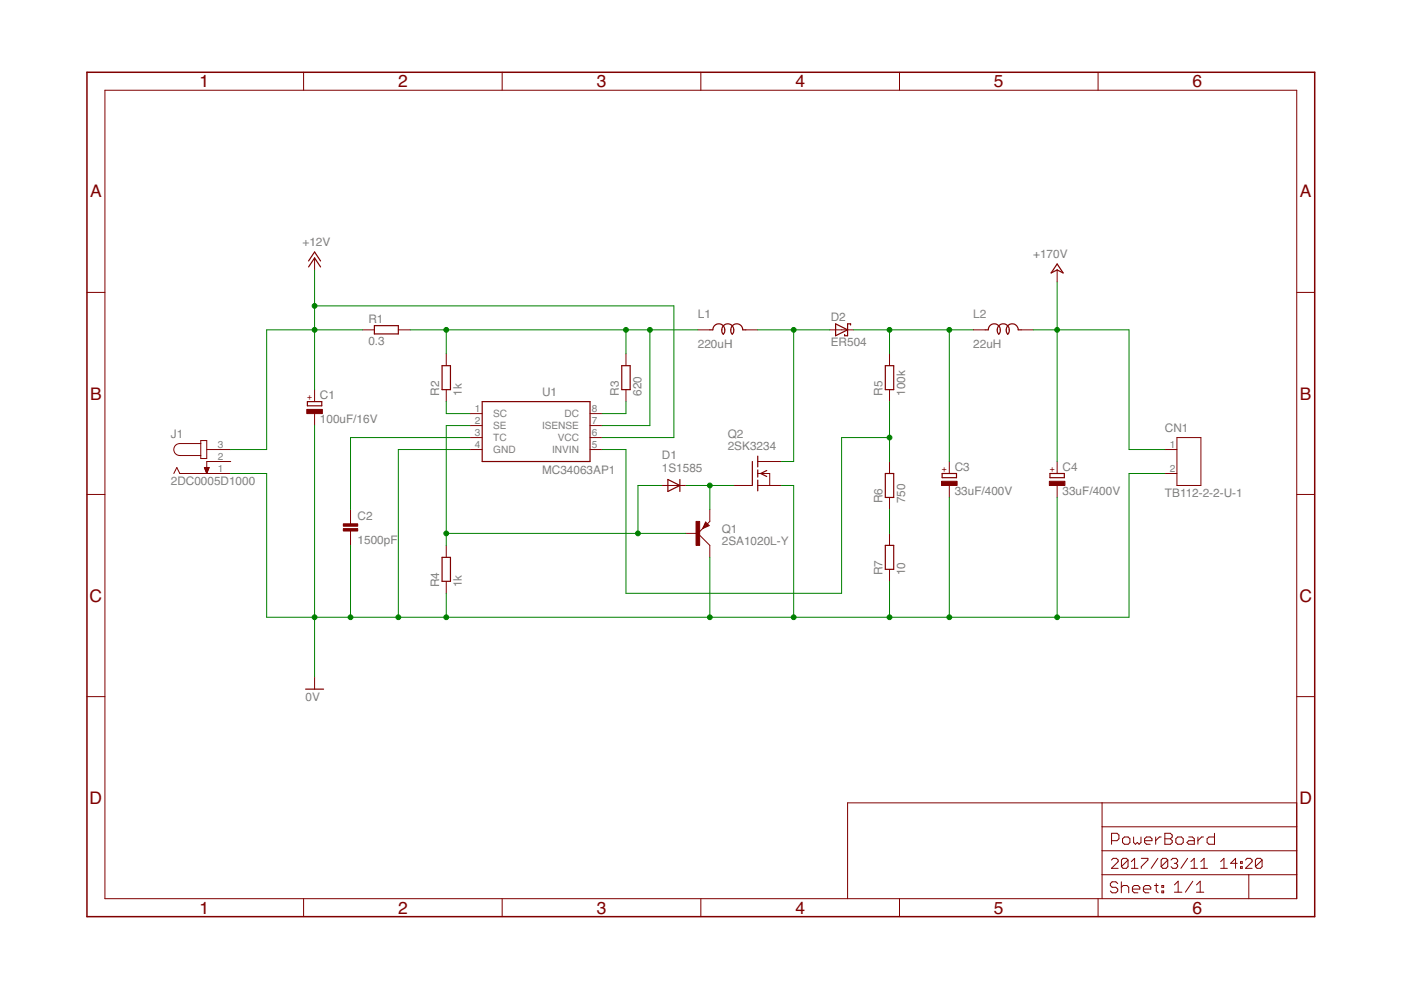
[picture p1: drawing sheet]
<?xml version="1.0" encoding="utf-8"?>
<!DOCTYPE eagle SYSTEM "eagle.dtd">
<eagle version="7.5.0">
<drawing>
<settings>
<setting alwaysvectorfont="no"/>
<setting verticaltext="up"/>
</settings>
<grid distance="0.1" unitdist="inch" unit="inch" style="lines" multiple="1" display="no" altdistance="0.01" altunitdist="inch" altunit="inch"/>
<schematic xreflabel="%F%N/%S.%C%R" xrefpart="/%S.%C%R">
<libraries>
<library name="Generic">
<symbols>
<symbol name="A4L-LOC">
<wire x1="256.54" y1="3.81" x2="256.54" y2="8.89" width="0.1016" layer="94"/>
<wire x1="256.54" y1="8.89" x2="256.54" y2="13.97" width="0.1016" layer="94"/>
<wire x1="256.54" y1="13.97" x2="256.54" y2="19.05" width="0.1016" layer="94"/>
<wire x1="256.54" y1="19.05" x2="256.54" y2="24.13" width="0.1016" layer="94"/>
<wire x1="161.29" y1="3.81" x2="161.29" y2="24.13" width="0.1016" layer="94"/>
<wire x1="161.29" y1="24.13" x2="215.265" y2="24.13" width="0.1016" layer="94"/>
<wire x1="215.265" y1="24.13" x2="256.54" y2="24.13" width="0.1016" layer="94"/>
<wire x1="246.38" y1="3.81" x2="246.38" y2="8.89" width="0.1016" layer="94"/>
<wire x1="246.38" y1="8.89" x2="256.54" y2="8.89" width="0.1016" layer="94"/>
<wire x1="246.38" y1="8.89" x2="215.265" y2="8.89" width="0.1016" layer="94"/>
<wire x1="215.265" y1="8.89" x2="215.265" y2="3.81" width="0.1016" layer="94"/>
<wire x1="215.265" y1="8.89" x2="215.265" y2="13.97" width="0.1016" layer="94"/>
<wire x1="215.265" y1="13.97" x2="256.54" y2="13.97" width="0.1016" layer="94"/>
<wire x1="215.265" y1="13.97" x2="215.265" y2="19.05" width="0.1016" layer="94"/>
<wire x1="215.265" y1="19.05" x2="256.54" y2="19.05" width="0.1016" layer="94"/>
<wire x1="215.265" y1="19.05" x2="215.265" y2="24.13" width="0.1016" layer="94"/>
<text x="217.17" y="15.24" size="2.54" layer="94" font="vector">&gt;DRAWING_NAME</text>
<text x="217.17" y="10.16" size="2.286" layer="94" font="vector">&gt;LAST_DATE_TIME</text>
<text x="230.505" y="5.08" size="2.54" layer="94" font="vector">&gt;SHEET</text>
<text x="216.916" y="4.953" size="2.54" layer="94" font="vector">Sheet:</text>
<frame x1="0" y1="0" x2="260.35" y2="179.07" columns="6" rows="4" layer="94"/>
</symbol>
</symbols>
<devicesets>
<deviceset name="A4L-LOC" prefix="FRAME">
<gates>
<gate name="G$1" symbol="A4L-LOC" x="0" y="0"/>
</gates>
<devices>
<device name="">
<technologies>
<technology name=""/>
</technologies>
</device>
</devices>
</deviceset>
</devicesets>
</library>
<library name="Supply">
<symbols>
<symbol name="+12V">
<wire x1="1.27" y1="-1.905" x2="0" y2="0" width="0.254" layer="94"/>
<wire x1="0" y1="0" x2="-1.27" y2="-1.905" width="0.254" layer="94"/>
<wire x1="1.27" y1="-0.635" x2="0" y2="1.27" width="0.254" layer="94"/>
<wire x1="0" y1="1.27" x2="-1.27" y2="-0.635" width="0.254" layer="94"/>
<text x="-2.54" y="2.54" size="1.778" layer="96">&gt;VALUE</text>
<pin name="+12V" x="0" y="-2.54" visible="off" length="short" direction="sup" rot="R90"/>
</symbol>
<symbol name="0V">
<wire x1="-1.905" y1="0" x2="1.905" y2="0" width="0.254" layer="94"/>
<text x="-1.905" y="-2.54" size="1.778" layer="96">&gt;VALUE</text>
<pin name="0V" x="0" y="2.54" visible="off" length="short" direction="sup" rot="R270"/>
</symbol>
<symbol name="+170V">
<wire x1="1.27" y1="-0.635" x2="0" y2="0" width="0.254" layer="94"/>
<wire x1="0" y1="0" x2="-1.27" y2="-0.635" width="0.254" layer="94"/>
<wire x1="1.27" y1="-0.635" x2="0" y2="1.27" width="0.254" layer="94"/>
<wire x1="0" y1="1.27" x2="-1.27" y2="-0.635" width="0.254" layer="94"/>
<text x="-2.54" y="-5.08" size="1.778" layer="96" rot="R90">&gt;VALUE</text>
<pin name="+24V" x="0" y="-2.54" visible="off" length="short" direction="sup" rot="R90"/>
</symbol>
</symbols>
<devicesets>
<deviceset name="+12V" prefix="P+">
<gates>
<gate name="1" symbol="+12V" x="0" y="0"/>
</gates>
<devices>
<device name="">
<technologies>
<technology name=""/>
</technologies>
</device>
</devices>
</deviceset>
<deviceset name="0V" prefix="GND">
<gates>
<gate name="1" symbol="0V" x="0" y="0"/>
</gates>
<devices>
<device name="">
<technologies>
<technology name=""/>
</technologies>
</device>
</devices>
</deviceset>
<deviceset name="+170V" prefix="P+">
<gates>
<gate name="1" symbol="+170V" x="0" y="0"/>
</gates>
<devices>
<device name="">
<technologies>
<technology name=""/>
</technologies>
</device>
</devices>
</deviceset>
</devicesets>
</library>
<library name="Connectors">
<symbols>
<symbol name="JACK-PLUG">
<wire x1="-10.795" y1="3.81" x2="-10.795" y2="6.35" width="0.1524" layer="94" curve="-180"/>
<wire x1="-10.795" y1="6.35" x2="-6.35" y2="6.35" width="0.1524" layer="94"/>
<wire x1="-6.35" y1="6.35" x2="-6.35" y2="3.81" width="0.1524" layer="94"/>
<wire x1="-6.35" y1="3.81" x2="-10.795" y2="3.81" width="0.1524" layer="94"/>
<wire x1="-6.35" y1="3.81" x2="-6.35" y2="3.175" width="0.1524" layer="94"/>
<wire x1="-6.35" y1="3.175" x2="-5.08" y2="3.175" width="0.1524" layer="94"/>
<wire x1="-5.08" y1="3.175" x2="-5.08" y2="6.985" width="0.1524" layer="94"/>
<wire x1="-5.08" y1="6.985" x2="-6.35" y2="6.985" width="0.1524" layer="94"/>
<wire x1="-6.35" y1="6.985" x2="-6.35" y2="6.35" width="0.1524" layer="94"/>
<wire x1="-5.08" y1="0" x2="-10.795" y2="0" width="0.1524" layer="94"/>
<wire x1="-10.795" y1="0" x2="-11.43" y2="1.27" width="0.1524" layer="94"/>
<wire x1="-11.43" y1="1.27" x2="-12.065" y2="0" width="0.1524" layer="94"/>
<wire x1="-5.08" y1="2.54" x2="-5.08" y2="0" width="0.1524" layer="94"/>
<text x="-12.7" y="7.62" size="1.778" layer="95">&gt;NAME</text>
<text x="-12.7" y="-2.54" size="1.778" layer="96">&gt;VALUE</text>
<pin name="3" x="0" y="5.08" visible="pad" length="middle" direction="pas" rot="R180"/>
<pin name="2" x="0" y="2.54" visible="pad" length="middle" direction="pas" rot="R180"/>
<pin name="1" x="0" y="0" visible="pad" length="middle" direction="pas" rot="R180"/>
<polygon width="0.1524" layer="94">
<vertex x="-5.08" y="0"/>
<vertex x="-5.588" y="1.27"/>
<vertex x="-4.572" y="1.27"/>
</polygon>
</symbol>
<symbol name="SCREW-TERMINAL-2P">
<wire x1="2.54" y1="5.08" x2="-2.54" y2="5.08" width="0.1524" layer="94"/>
<wire x1="-2.54" y1="5.08" x2="-2.54" y2="-5.08" width="0.1524" layer="94"/>
<wire x1="-2.54" y1="-5.08" x2="2.54" y2="-5.08" width="0.1524" layer="94"/>
<wire x1="2.54" y1="-5.08" x2="2.54" y2="5.08" width="0.1524" layer="94"/>
<text x="-5.08" y="6.35" size="1.778" layer="95" ratio="10">&gt;NAME</text>
<text x="-5.08" y="-7.62" size="1.778" layer="96" ratio="10">&gt;VALUE</text>
<pin name="1" x="-5.08" y="2.54" visible="pad" length="short" direction="pas" swaplevel="1"/>
<pin name="2" x="-5.08" y="-2.54" visible="pad" length="short" direction="pas" swaplevel="1"/>
</symbol>
</symbols>
<devicesets>
<deviceset name="2DC0005D100" prefix="J">
<gates>
<gate name="G$1" symbol="JACK-PLUG" x="0" y="0"/>
</gates>
<devices>
<device name="0" package="DCJACK_2.1_5.5">
<connects>
<connect gate="G$1" pin="1" pad="1"/>
<connect gate="G$1" pin="2" pad="2"/>
<connect gate="G$1" pin="3" pad="3"/>
</connects>
<technologies>
<technology name="">
<attribute name="MF" value="" constant="no"/>
<attribute name="MPN" value="" constant="no"/>
<attribute name="OC_FARNELL" value="unknown" constant="no"/>
<attribute name="OC_NEWARK" value="unknown" constant="no"/>
</technology>
</technologies>
</device>
</devices>
</deviceset>
<deviceset name="TB112-2-2-U-1" prefix="J">
<gates>
<gate name="G$1" symbol="SCREW-TERMINAL-2P" x="0" y="0"/>
</gates>
<devices>
<device name="" package="TERMINAL_BLOCK_2PIN_200MIL">
<connects>
<connect gate="G$1" pin="1" pad="1"/>
<connect gate="G$1" pin="2" pad="2"/>
</connects>
<technologies>
<technology name=""/>
</technologies>
</device>
</devices>
</deviceset>
</devicesets>
</library>
<library name="Parts">
<symbols>
<symbol name="CPOL">
<wire x1="-1.524" y1="-3.429" x2="1.524" y2="-3.429" width="0.254" layer="94"/>
<wire x1="1.524" y1="-3.429" x2="1.524" y2="-2.54" width="0.254" layer="94"/>
<wire x1="-1.524" y1="-2.54" x2="-1.524" y2="-3.429" width="0.254" layer="94"/>
<wire x1="-1.524" y1="-2.54" x2="1.524" y2="-2.54" width="0.254" layer="94"/>
<text x="1.143" y="-2.0574" size="1.778" layer="95">&gt;NAME</text>
<text x="-0.5842" y="-2.1336" size="1.27" layer="94" rot="R90">+</text>
<text x="1.143" y="-7.1374" size="1.778" layer="96">&gt;VALUE</text>
<rectangle x1="-1.651" y1="-5.08" x2="1.651" y2="-4.191" layer="94"/>
<pin name="-" x="0" y="-7.62" visible="off" length="short" direction="pas" rot="R90"/>
<pin name="+" x="0" y="0" visible="off" length="short" direction="pas" rot="R270"/>
</symbol>
<symbol name="RESISTOR">
<wire x1="2.54" y1="-0.889" x2="7.62" y2="-0.889" width="0.254" layer="94"/>
<wire x1="7.62" y1="0.889" x2="2.54" y2="0.889" width="0.254" layer="94"/>
<wire x1="7.62" y1="-0.889" x2="7.62" y2="0.889" width="0.254" layer="94"/>
<wire x1="2.54" y1="-0.889" x2="2.54" y2="0.889" width="0.254" layer="94"/>
<text x="1.27" y="1.4986" size="1.778" layer="95">&gt;NAME</text>
<text x="1.27" y="-3.302" size="1.778" layer="96">&gt;VALUE</text>
<pin name="2" x="10.16" y="0" visible="off" length="short" direction="pas" swaplevel="1" rot="R180"/>
<pin name="1" x="0" y="0" visible="off" length="short" direction="pas" swaplevel="1"/>
</symbol>
<symbol name="CAP">
<wire x1="0" y1="-2.54" x2="0" y2="-3.048" width="0.1524" layer="94"/>
<wire x1="0" y1="-5.08" x2="0" y2="-4.572" width="0.1524" layer="94"/>
<text x="1.524" y="-2.159" size="1.778" layer="95">&gt;NAME</text>
<text x="1.524" y="-7.239" size="1.778" layer="96">&gt;VALUE</text>
<rectangle x1="-1.524" y1="-4.572" x2="1.524" y2="-4.064" layer="94"/>
<rectangle x1="-1.524" y1="-3.556" x2="1.524" y2="-3.048" layer="94"/>
<pin name="1" x="0" y="0" visible="off" length="short" direction="pas" swaplevel="1" rot="R270"/>
<pin name="2" x="0" y="-7.62" visible="off" length="short" direction="pas" swaplevel="1" rot="R90"/>
</symbol>
<symbol name="MC34063A">
<wire x1="2.54" y1="2.54" x2="25.4" y2="2.54" width="0.254" layer="94"/>
<wire x1="25.4" y1="2.54" x2="25.4" y2="-10.16" width="0.254" layer="94"/>
<wire x1="25.4" y1="-10.16" x2="2.54" y2="-10.16" width="0.254" layer="94"/>
<wire x1="2.54" y1="-10.16" x2="2.54" y2="2.54" width="0.254" layer="94"/>
<text x="15.24" y="3.81" size="1.778" layer="95">&gt;NAME</text>
<text x="15.24" y="-12.7" size="1.778" layer="96">&gt;VALUE</text>
<pin name="SC" x="0" y="0" length="short" direction="pas"/>
<pin name="SE" x="0" y="-2.54" length="short" direction="pas"/>
<pin name="TC" x="0" y="-5.08" length="short" direction="pas"/>
<pin name="GND" x="0" y="-7.62" length="short" direction="pas"/>
<pin name="DC" x="27.94" y="0" length="short" direction="pas" rot="R180"/>
<pin name="ISENSE" x="27.94" y="-2.54" length="short" direction="pas" rot="R180"/>
<pin name="VCC" x="27.94" y="-5.08" length="short" direction="pas" rot="R180"/>
<pin name="INVIN" x="27.94" y="-7.62" length="short" direction="pas" rot="R180"/>
</symbol>
<symbol name="D">
<wire x1="-1.27" y1="-1.27" x2="1.27" y2="0" width="0.254" layer="94"/>
<wire x1="1.27" y1="0" x2="-1.27" y2="1.27" width="0.254" layer="94"/>
<wire x1="1.27" y1="1.27" x2="1.27" y2="0" width="0.254" layer="94"/>
<wire x1="-1.27" y1="1.27" x2="-1.27" y2="-1.27" width="0.254" layer="94"/>
<wire x1="1.27" y1="0" x2="1.27" y2="-1.27" width="0.254" layer="94"/>
<text x="2.54" y="0.4826" size="1.778" layer="95">&gt;NAME</text>
<text x="2.54" y="-2.3114" size="1.778" layer="96">&gt;VALUE</text>
<pin name="A" x="-2.54" y="0" visible="off" length="short" direction="pas"/>
<pin name="C" x="2.54" y="0" visible="off" length="short" direction="pas" rot="R180"/>
<text x="-2.54" y="0" size="0.4064" layer="99" align="center">SpiceOrder 1</text>
<text x="2.54" y="0" size="0.4064" layer="99" align="center">SpiceOrder 2</text>
</symbol>
<symbol name="PNP">
<wire x1="2.54" y1="-2.54" x2="0" y2="0" width="0.1524" layer="94"/>
<wire x1="0" y1="0" x2="1.016" y2="1.016" width="0.1524" layer="94"/>
<wire x1="1.651" y1="2.413" x2="1.016" y2="1.016" width="0.1524" layer="94"/>
<wire x1="1.016" y1="1.016" x2="1.27" y2="1.27" width="0.1524" layer="94"/>
<wire x1="1.27" y1="1.27" x2="2.54" y2="2.54" width="0.1524" layer="94"/>
<wire x1="1.016" y1="1.016" x2="2.413" y2="1.651" width="0.1524" layer="94"/>
<wire x1="2.413" y1="1.651" x2="1.651" y2="2.413" width="0.1524" layer="94"/>
<wire x1="1.27" y1="1.27" x2="1.651" y2="2.159" width="0.254" layer="94"/>
<wire x1="1.651" y1="2.159" x2="2.159" y2="1.651" width="0.254" layer="94"/>
<wire x1="2.159" y1="1.651" x2="1.27" y2="1.27" width="0.254" layer="94"/>
<wire x1="1.651" y1="1.905" x2="1.905" y2="1.651" width="0.254" layer="94"/>
<text x="5.08" y="5.08" size="1.778" layer="95">&gt;NAME</text>
<text x="5.08" y="2.54" size="1.778" layer="96">&gt;VALUE</text>
<rectangle x1="-0.381" y1="-2.54" x2="0.381" y2="2.54" layer="94"/>
<pin name="B" x="-2.54" y="0" visible="off" length="short" direction="pas"/>
<pin name="E" x="2.54" y="5.08" visible="off" length="short" direction="pas" rot="R270"/>
<pin name="C" x="2.54" y="-5.08" visible="off" length="short" direction="pas" rot="R90"/>
</symbol>
<symbol name="IGFET-EN-GDS">
<wire x1="-2.54" y1="-2.54" x2="-1.2192" y2="-2.54" width="0.1524" layer="94"/>
<wire x1="0" y1="0.762" x2="0" y2="0" width="0.254" layer="94"/>
<wire x1="0" y1="0" x2="0" y2="-0.762" width="0.254" layer="94"/>
<wire x1="0" y1="3.683" x2="0" y2="1.397" width="0.254" layer="94"/>
<wire x1="1.905" y1="0.635" x2="0.635" y2="0" width="0.254" layer="94"/>
<wire x1="1.905" y1="-0.635" x2="0.635" y2="0" width="0.254" layer="94"/>
<wire x1="0" y1="0" x2="0.635" y2="0" width="0.1524" layer="94"/>
<wire x1="0.635" y1="0" x2="2.54" y2="0" width="0.1524" layer="94"/>
<wire x1="2.54" y1="0" x2="2.54" y2="-2.54" width="0.1524" layer="94"/>
<wire x1="0" y1="-1.397" x2="0" y2="-3.683" width="0.254" layer="94"/>
<wire x1="-1.143" y1="2.54" x2="-1.143" y2="-2.54" width="0.254" layer="94"/>
<text x="-11.43" y="0" size="1.778" layer="96">&gt;VALUE</text>
<text x="-11.43" y="2.54" size="1.778" layer="95">&gt;NAME</text>
<pin name="D" x="5.08" y="2.54" visible="off" length="middle" direction="pas" rot="R180"/>
<pin name="S" x="5.08" y="-2.54" visible="off" length="middle" direction="pas" rot="R180"/>
<pin name="G" x="-5.08" y="-2.54" visible="off" length="short" direction="pas"/>
</symbol>
<symbol name="SBD">
<wire x1="-1.27" y1="-1.27" x2="1.27" y2="0" width="0.254" layer="94"/>
<wire x1="1.27" y1="0" x2="-1.27" y2="1.27" width="0.254" layer="94"/>
<wire x1="1.905" y1="1.27" x2="1.27" y2="1.27" width="0.254" layer="94"/>
<wire x1="1.27" y1="1.27" x2="1.27" y2="0" width="0.254" layer="94"/>
<wire x1="-1.27" y1="1.27" x2="-1.27" y2="-1.27" width="0.254" layer="94"/>
<wire x1="1.27" y1="0" x2="1.27" y2="-1.27" width="0.254" layer="94"/>
<wire x1="1.905" y1="1.27" x2="1.905" y2="1.016" width="0.254" layer="94"/>
<wire x1="1.27" y1="-1.27" x2="0.635" y2="-1.27" width="0.254" layer="94"/>
<wire x1="0.635" y1="-1.016" x2="0.635" y2="-1.27" width="0.254" layer="94"/>
<text x="-2.286" y="1.905" size="1.778" layer="95">&gt;NAME</text>
<text x="-2.286" y="-3.429" size="1.778" layer="96">&gt;VALUE</text>
<pin name="A" x="-2.54" y="0" visible="off" length="short" direction="pas"/>
<pin name="C" x="2.54" y="0" visible="off" length="short" direction="pas" rot="R180"/>
</symbol>
<symbol name="INDUCTOR">
<text x="0" y="2.54" size="1.778" layer="95">&gt;NAME</text>
<text x="0" y="-3.81" size="1.778" layer="96">&gt;VALUE</text>
<pin name="1" x="0" y="0" visible="off" length="short" direction="pas" swaplevel="1"/>
<pin name="2" x="12.7" y="0" visible="off" length="short" direction="pas" swaplevel="1" rot="R180"/>
<wire x1="5.08" y1="0" x2="7.62" y2="0" width="0.254" layer="94" curve="-180"/>
<wire x1="5.08" y1="0" x2="5.3975" y2="-0.9525" width="0.254" layer="94" curve="53.130102"/>
<wire x1="3.175" y1="0" x2="5.715" y2="0" width="0.254" layer="94" curve="-180"/>
<wire x1="6.985" y1="0" x2="7.3025" y2="-0.9525" width="0.254" layer="94" curve="53.130102"/>
<wire x1="7.62" y1="0" x2="7.3025" y2="-0.9525" width="0.254" layer="94" curve="-53.130102"/>
<wire x1="6.985" y1="0" x2="9.525" y2="0" width="0.254" layer="94" curve="-180"/>
<wire x1="5.715" y1="0" x2="5.3975" y2="-0.9525" width="0.254" layer="94" curve="-53.130102"/>
<wire x1="3.175" y1="0" x2="2.54" y2="0" width="0.254" layer="94"/>
<wire x1="9.525" y1="0" x2="10.16" y2="0" width="0.254" layer="94"/>
</symbol>
</symbols>
<devicesets>
<deviceset name="ELECAP" prefix="C" uservalue="yes">
<gates>
<gate name="G$1" symbol="CPOL" x="0" y="0"/>
</gates>
<devices>
<device name="_300MIL" package="ELECAP_300MIL">
<connects>
<connect gate="G$1" pin="+" pad="+"/>
<connect gate="G$1" pin="-" pad="-"/>
</connects>
<technologies>
<technology name=""/>
</technologies>
</device>
<device name="_200MIL" package="ELECAP_200MIL">
<connects>
<connect gate="G$1" pin="+" pad="+"/>
<connect gate="G$1" pin="-" pad="-"/>
</connects>
<technologies>
<technology name=""/>
</technologies>
</device>
</devices>
</deviceset>
<deviceset name="RESISTOR" prefix="R" uservalue="yes">
<gates>
<gate name="G$1" symbol="RESISTOR" x="0" y="0"/>
</gates>
<devices>
<device name="_0805" package="SMD_2012">
<connects>
<connect gate="G$1" pin="1" pad="1"/>
<connect gate="G$1" pin="2" pad="2"/>
</connects>
<technologies>
<technology name=""/>
</technologies>
</device>
<device name="_0603" package="SMD_1608">
<connects>
<connect gate="G$1" pin="1" pad="1"/>
<connect gate="G$1" pin="2" pad="2"/>
</connects>
<technologies>
<technology name=""/>
</technologies>
</device>
<device name="_600MIL" package="RESISTOR_0411_600MIL">
<connects>
<connect gate="G$1" pin="1" pad="1"/>
<connect gate="G$1" pin="2" pad="2"/>
</connects>
<technologies>
<technology name=""/>
</technologies>
</device>
</devices>
</deviceset>
<deviceset name="CAP" prefix="C" uservalue="yes">
<gates>
<gate name="G$1" symbol="CAP" x="0" y="0"/>
</gates>
<devices>
<device name="_0805" package="SMD_2012">
<connects>
<connect gate="G$1" pin="1" pad="1"/>
<connect gate="G$1" pin="2" pad="2"/>
</connects>
<technologies>
<technology name=""/>
</technologies>
</device>
<device name="_0603" package="SMD_1608">
<connects>
<connect gate="G$1" pin="1" pad="1"/>
<connect gate="G$1" pin="2" pad="2"/>
</connects>
<technologies>
<technology name=""/>
</technologies>
</device>
<device name="_100MIL" package="CAP_100MIL">
<connects>
<connect gate="G$1" pin="1" pad="1"/>
<connect gate="G$1" pin="2" pad="2"/>
</connects>
<technologies>
<technology name=""/>
</technologies>
</device>
<device name="_200MIL" package="CAP_200MIL">
<connects>
<connect gate="G$1" pin="1" pad="1"/>
<connect gate="G$1" pin="2" pad="2"/>
</connects>
<technologies>
<technology name=""/>
</technologies>
</device>
</devices>
</deviceset>
<deviceset name="MC34063A*" prefix="U">
<gates>
<gate name="G$1" symbol="MC34063A" x="0" y="0"/>
</gates>
<devices>
<device name="P1" package="DIL08">
<connects>
<connect gate="G$1" pin="DC" pad="8"/>
<connect gate="G$1" pin="GND" pad="4"/>
<connect gate="G$1" pin="INVIN" pad="5"/>
<connect gate="G$1" pin="ISENSE" pad="7"/>
<connect gate="G$1" pin="SC" pad="1"/>
<connect gate="G$1" pin="SE" pad="2"/>
<connect gate="G$1" pin="TC" pad="3"/>
<connect gate="G$1" pin="VCC" pad="6"/>
</connects>
<technologies>
<technology name=""/>
</technologies>
</device>
</devices>
</deviceset>
<deviceset name="1S1585" prefix="D">
<gates>
<gate name="G$1" symbol="D" x="0" y="0"/>
</gates>
<devices>
<device name="" package="DIODE-200MIL">
<connects>
<connect gate="G$1" pin="A" pad="A"/>
<connect gate="G$1" pin="C" pad="C"/>
</connects>
<technologies>
<technology name=""/>
</technologies>
</device>
</devices>
</deviceset>
<deviceset name="2SA1020L" prefix="Q">
<gates>
<gate name="G$1" symbol="PNP" x="-2.54" y="0"/>
</gates>
<devices>
<device name="-Y" package="TO-92NL">
<connects>
<connect gate="G$1" pin="B" pad="3"/>
<connect gate="G$1" pin="C" pad="2"/>
<connect gate="G$1" pin="E" pad="1"/>
</connects>
<technologies>
<technology name=""/>
</technologies>
</device>
</devices>
</deviceset>
<deviceset name="2SK3234" prefix="Q">
<gates>
<gate name="G$1" symbol="IGFET-EN-GDS" x="0" y="0"/>
</gates>
<devices>
<device name="" package="TO-220">
<connects>
<connect gate="G$1" pin="D" pad="2"/>
<connect gate="G$1" pin="G" pad="1"/>
<connect gate="G$1" pin="S" pad="3"/>
</connects>
<technologies>
<technology name=""/>
</technologies>
</device>
</devices>
</deviceset>
<deviceset name="ER504" prefix="D">
<gates>
<gate name="G$1" symbol="SBD" x="0" y="0"/>
</gates>
<devices>
<device name="" package="DIODE-500MIL">
<connects>
<connect gate="G$1" pin="A" pad="A"/>
<connect gate="G$1" pin="C" pad="C"/>
</connects>
<technologies>
<technology name=""/>
</technologies>
</device>
</devices>
</deviceset>
<deviceset name="TC5026-220UH-050" prefix="L" uservalue="yes">
<gates>
<gate name="G$1" symbol="INDUCTOR" x="0" y="-7.62"/>
</gates>
<devices>
<device name="" package="TOROID_COIL-300MIL">
<connects>
<connect gate="G$1" pin="1" pad="1"/>
<connect gate="G$1" pin="2" pad="2"/>
</connects>
<technologies>
<technology name=""/>
</technologies>
</device>
</devices>
</deviceset>
<deviceset name="TC5026-22UH-060" prefix="L" uservalue="yes">
<gates>
<gate name="G$1" symbol="INDUCTOR" x="0" y="-7.62"/>
</gates>
<devices>
<device name="" package="TOROID_COIL-300MIL">
<connects>
<connect gate="G$1" pin="1" pad="1"/>
<connect gate="G$1" pin="2" pad="2"/>
</connects>
<technologies>
<technology name=""/>
</technologies>
</device>
</devices>
</deviceset>
</devicesets>
</library>
</libraries>
<attributes>
</attributes>
<variantdefs>
</variantdefs>
<classes>
<class number="0" name="default" width="0" drill="0">
</class>
</classes>
<parts>
<part name="FRAME1" library="Generic" deviceset="A4L-LOC" device=""/>
<part name="P+1" library="Supply" deviceset="+12V" device=""/>
<part name="GND1" library="Supply" deviceset="0V" device=""/>
<part name="J1" library="Connectors" deviceset="2DC0005D100" device="0"/>
<part name="C1" library="Parts" deviceset="ELECAP" device="_200MIL" value="100uF/16V"/>
<part name="R1" library="Parts" deviceset="RESISTOR" device="_600MIL" value="0.3"/>
<part name="R2" library="Parts" deviceset="RESISTOR" device="_600MIL" value="1k"/>
<part name="R3" library="Parts" deviceset="RESISTOR" device="_600MIL" value="620"/>
<part name="R4" library="Parts" deviceset="RESISTOR" device="_600MIL" value="1k"/>
<part name="C2" library="Parts" deviceset="CAP" device="_200MIL" value="1500pF"/>
<part name="U1" library="Parts" deviceset="MC34063A*" device="P1"/>
<part name="D1" library="Parts" deviceset="1S1585" device=""/>
<part name="Q1" library="Parts" deviceset="2SA1020L" device="-Y"/>
<part name="Q2" library="Parts" deviceset="2SK3234" device=""/>
<part name="D2" library="Parts" deviceset="ER504" device=""/>
<part name="R5" library="Parts" deviceset="RESISTOR" device="_600MIL" value="100k"/>
<part name="R6" library="Parts" deviceset="RESISTOR" device="_600MIL" value="750"/>
<part name="L1" library="Parts" deviceset="TC5026-220UH-050" device="" value="220uH"/>
<part name="L2" library="Parts" deviceset="TC5026-22UH-060" device="" value="22uH"/>
<part name="R7" library="Parts" deviceset="RESISTOR" device="_600MIL" value="10"/>
<part name="C3" library="Parts" deviceset="ELECAP" device="_300MIL" value="33uF/400V"/>
<part name="C4" library="Parts" deviceset="ELECAP" device="_300MIL" value="33uF/400V"/>
<part name="P+2" library="Supply" deviceset="+170V" device=""/>
<part name="CN1" library="Connectors" deviceset="TB112-2-2-U-1" device=""/>
</parts>
<sheets>
<sheet>
<plain>
</plain>
<instances>
<instance part="FRAME1" gate="G$1" x="0" y="0"/>
<instance part="P+1" gate="1" x="48.26" y="139.7"/>
<instance part="GND1" gate="1" x="48.26" y="48.26"/>
<instance part="J1" gate="G$1" x="30.48" y="93.98"/>
<instance part="C1" gate="G$1" x="48.26" y="111.76"/>
<instance part="R1" gate="G$1" x="58.42" y="124.46"/>
<instance part="R2" gate="G$1" x="76.2" y="109.22" rot="R90"/>
<instance part="R3" gate="G$1" x="114.3" y="109.22" rot="R90"/>
<instance part="R4" gate="G$1" x="76.2" y="68.58" rot="R90"/>
<instance part="C2" gate="G$1" x="55.88" y="86.36"/>
<instance part="U1" gate="G$1" x="81.28" y="106.68"/>
<instance part="D1" gate="G$1" x="124.46" y="91.44" smashed="yes">
<attribute name="NAME" x="121.92" y="97.0026" size="1.778" layer="95"/>
<attribute name="VALUE" x="121.92" y="94.2086" size="1.778" layer="96"/>
</instance>
<instance part="Q1" gate="G$1" x="129.54" y="81.28" smashed="yes">
<attribute name="NAME" x="134.62" y="81.28" size="1.778" layer="95"/>
<attribute name="VALUE" x="134.62" y="78.74" size="1.778" layer="96"/>
</instance>
<instance part="Q2" gate="G$1" x="142.24" y="93.98" smashed="yes">
<attribute name="VALUE" x="135.89" y="99.06" size="1.778" layer="96"/>
<attribute name="NAME" x="135.89" y="101.6" size="1.778" layer="95"/>
</instance>
<instance part="D2" gate="G$1" x="160.02" y="124.46"/>
<instance part="R5" gate="G$1" x="170.18" y="109.22" rot="R90"/>
<instance part="R6" gate="G$1" x="170.18" y="86.36" rot="R90"/>
<instance part="L1" gate="G$1" x="129.54" y="124.46"/>
<instance part="L2" gate="G$1" x="187.96" y="124.46"/>
<instance part="R7" gate="G$1" x="170.18" y="71.12" rot="R90"/>
<instance part="C3" gate="G$1" x="182.88" y="96.52"/>
<instance part="C4" gate="G$1" x="205.74" y="96.52"/>
<instance part="P+2" gate="1" x="205.74" y="137.16" smashed="yes">
<attribute name="VALUE" x="200.66" y="139.7" size="1.778" layer="96"/>
</instance>
<instance part="CN1" gate="G$1" x="233.68" y="96.52"/>
</instances>
<busses>
</busses>
<nets>
<net name="+12V" class="0">
<segment>
<pinref part="J1" gate="G$1" pin="3"/>
<wire x1="30.48" y1="99.06" x2="38.1" y2="99.06" width="0.1524" layer="91"/>
<wire x1="38.1" y1="99.06" x2="38.1" y2="124.46" width="0.1524" layer="91"/>
<pinref part="R1" gate="G$1" pin="1"/>
<wire x1="38.1" y1="124.46" x2="48.26" y2="124.46" width="0.1524" layer="91"/>
<pinref part="P+1" gate="1" pin="+12V"/>
<wire x1="48.26" y1="124.46" x2="58.42" y2="124.46" width="0.1524" layer="91"/>
<wire x1="48.26" y1="137.16" x2="48.26" y2="129.54" width="0.1524" layer="91"/>
<junction x="48.26" y="124.46"/>
<pinref part="C1" gate="G$1" pin="+"/>
<wire x1="48.26" y1="129.54" x2="48.26" y2="124.46" width="0.1524" layer="91"/>
<wire x1="48.26" y1="124.46" x2="48.26" y2="111.76" width="0.1524" layer="91"/>
<pinref part="U1" gate="G$1" pin="VCC"/>
<wire x1="109.22" y1="101.6" x2="124.46" y2="101.6" width="0.1524" layer="91"/>
<wire x1="124.46" y1="101.6" x2="124.46" y2="129.54" width="0.1524" layer="91"/>
<wire x1="124.46" y1="129.54" x2="48.26" y2="129.54" width="0.1524" layer="91"/>
<junction x="48.26" y="129.54"/>
</segment>
</net>
<net name="0V" class="0">
<segment>
<pinref part="J1" gate="G$1" pin="1"/>
<wire x1="30.48" y1="93.98" x2="38.1" y2="93.98" width="0.1524" layer="91"/>
<wire x1="38.1" y1="93.98" x2="38.1" y2="63.5" width="0.1524" layer="91"/>
<pinref part="C2" gate="G$1" pin="2"/>
<wire x1="38.1" y1="63.5" x2="48.26" y2="63.5" width="0.1524" layer="91"/>
<wire x1="48.26" y1="63.5" x2="55.88" y2="63.5" width="0.1524" layer="91"/>
<wire x1="55.88" y1="63.5" x2="55.88" y2="78.74" width="0.1524" layer="91"/>
<pinref part="C1" gate="G$1" pin="-"/>
<wire x1="48.26" y1="104.14" x2="48.26" y2="63.5" width="0.1524" layer="91"/>
<junction x="48.26" y="63.5"/>
<pinref part="GND1" gate="1" pin="0V"/>
<wire x1="48.26" y1="63.5" x2="48.26" y2="50.8" width="0.1524" layer="91"/>
<pinref part="U1" gate="G$1" pin="GND"/>
<wire x1="81.28" y1="99.06" x2="66.04" y2="99.06" width="0.1524" layer="91"/>
<wire x1="66.04" y1="99.06" x2="66.04" y2="63.5" width="0.1524" layer="91"/>
<wire x1="66.04" y1="63.5" x2="55.88" y2="63.5" width="0.1524" layer="91"/>
<junction x="55.88" y="63.5"/>
<wire x1="66.04" y1="63.5" x2="76.2" y2="63.5" width="0.1524" layer="91"/>
<junction x="66.04" y="63.5"/>
<pinref part="R4" gate="G$1" pin="1"/>
<wire x1="76.2" y1="63.5" x2="76.2" y2="68.58" width="0.1524" layer="91"/>
<pinref part="Q1" gate="G$1" pin="C"/>
<wire x1="132.08" y1="76.2" x2="132.08" y2="63.5" width="0.1524" layer="91"/>
<wire x1="132.08" y1="63.5" x2="76.2" y2="63.5" width="0.1524" layer="91"/>
<junction x="76.2" y="63.5"/>
<pinref part="Q2" gate="G$1" pin="S"/>
<wire x1="147.32" y1="91.44" x2="149.86" y2="91.44" width="0.1524" layer="91"/>
<wire x1="149.86" y1="91.44" x2="149.86" y2="63.5" width="0.1524" layer="91"/>
<wire x1="149.86" y1="63.5" x2="132.08" y2="63.5" width="0.1524" layer="91"/>
<junction x="132.08" y="63.5"/>
<pinref part="R7" gate="G$1" pin="1"/>
<wire x1="170.18" y1="71.12" x2="170.18" y2="63.5" width="0.1524" layer="91"/>
<wire x1="170.18" y1="63.5" x2="149.86" y2="63.5" width="0.1524" layer="91"/>
<junction x="149.86" y="63.5"/>
<pinref part="C3" gate="G$1" pin="-"/>
<wire x1="182.88" y1="88.9" x2="182.88" y2="63.5" width="0.1524" layer="91"/>
<wire x1="182.88" y1="63.5" x2="170.18" y2="63.5" width="0.1524" layer="91"/>
<junction x="170.18" y="63.5"/>
<pinref part="C4" gate="G$1" pin="-"/>
<wire x1="182.88" y1="63.5" x2="205.74" y2="63.5" width="0.1524" layer="91"/>
<wire x1="205.74" y1="63.5" x2="205.74" y2="88.9" width="0.1524" layer="91"/>
<junction x="182.88" y="63.5"/>
<pinref part="CN1" gate="G$1" pin="2"/>
<wire x1="228.6" y1="93.98" x2="220.98" y2="93.98" width="0.1524" layer="91"/>
<wire x1="220.98" y1="93.98" x2="220.98" y2="63.5" width="0.1524" layer="91"/>
<wire x1="220.98" y1="63.5" x2="205.74" y2="63.5" width="0.1524" layer="91"/>
<junction x="205.74" y="63.5"/>
</segment>
</net>
<net name="N$3" class="0">
<segment>
<pinref part="U1" gate="G$1" pin="TC"/>
<pinref part="C2" gate="G$1" pin="1"/>
<wire x1="81.28" y1="101.6" x2="55.88" y2="101.6" width="0.1524" layer="91"/>
<wire x1="55.88" y1="101.6" x2="55.88" y2="86.36" width="0.1524" layer="91"/>
</segment>
</net>
<net name="N$4" class="0">
<segment>
<pinref part="U1" gate="G$1" pin="SC"/>
<wire x1="81.28" y1="106.68" x2="76.2" y2="106.68" width="0.1524" layer="91"/>
<pinref part="R2" gate="G$1" pin="1"/>
<wire x1="76.2" y1="106.68" x2="76.2" y2="109.22" width="0.1524" layer="91"/>
</segment>
</net>
<net name="N$5" class="0">
<segment>
<pinref part="R1" gate="G$1" pin="2"/>
<wire x1="68.58" y1="124.46" x2="76.2" y2="124.46" width="0.1524" layer="91"/>
<pinref part="R2" gate="G$1" pin="2"/>
<wire x1="76.2" y1="124.46" x2="76.2" y2="119.38" width="0.1524" layer="91"/>
<pinref part="R3" gate="G$1" pin="2"/>
<wire x1="76.2" y1="124.46" x2="114.3" y2="124.46" width="0.1524" layer="91"/>
<wire x1="114.3" y1="124.46" x2="114.3" y2="119.38" width="0.1524" layer="91"/>
<junction x="76.2" y="124.46"/>
<pinref part="U1" gate="G$1" pin="ISENSE"/>
<wire x1="109.22" y1="104.14" x2="119.38" y2="104.14" width="0.1524" layer="91"/>
<wire x1="119.38" y1="104.14" x2="119.38" y2="124.46" width="0.1524" layer="91"/>
<wire x1="119.38" y1="124.46" x2="114.3" y2="124.46" width="0.1524" layer="91"/>
<junction x="114.3" y="124.46"/>
<pinref part="L1" gate="G$1" pin="1"/>
<wire x1="119.38" y1="124.46" x2="129.54" y2="124.46" width="0.1524" layer="91"/>
<junction x="119.38" y="124.46"/>
</segment>
</net>
<net name="N$1" class="0">
<segment>
<pinref part="U1" gate="G$1" pin="DC"/>
<pinref part="R3" gate="G$1" pin="1"/>
<wire x1="109.22" y1="106.68" x2="114.3" y2="106.68" width="0.1524" layer="91"/>
<wire x1="114.3" y1="106.68" x2="114.3" y2="109.22" width="0.1524" layer="91"/>
</segment>
</net>
<net name="N$7" class="0">
<segment>
<pinref part="U1" gate="G$1" pin="SE"/>
<pinref part="R4" gate="G$1" pin="2"/>
<wire x1="81.28" y1="104.14" x2="76.2" y2="104.14" width="0.1524" layer="91"/>
<wire x1="76.2" y1="104.14" x2="76.2" y2="81.28" width="0.1524" layer="91"/>
<pinref part="Q1" gate="G$1" pin="B"/>
<wire x1="76.2" y1="81.28" x2="76.2" y2="78.74" width="0.1524" layer="91"/>
<wire x1="127" y1="81.28" x2="116.84" y2="81.28" width="0.1524" layer="91"/>
<junction x="76.2" y="81.28"/>
<pinref part="D1" gate="G$1" pin="A"/>
<wire x1="116.84" y1="81.28" x2="76.2" y2="81.28" width="0.1524" layer="91"/>
<wire x1="121.92" y1="91.44" x2="116.84" y2="91.44" width="0.1524" layer="91"/>
<wire x1="116.84" y1="91.44" x2="116.84" y2="81.28" width="0.1524" layer="91"/>
<junction x="116.84" y="81.28"/>
</segment>
</net>
<net name="N$8" class="0">
<segment>
<pinref part="Q1" gate="G$1" pin="E"/>
<wire x1="132.08" y1="86.36" x2="132.08" y2="91.44" width="0.1524" layer="91"/>
<pinref part="D1" gate="G$1" pin="C"/>
<wire x1="132.08" y1="91.44" x2="127" y2="91.44" width="0.1524" layer="91"/>
<pinref part="Q2" gate="G$1" pin="G"/>
<wire x1="132.08" y1="91.44" x2="137.16" y2="91.44" width="0.1524" layer="91"/>
<junction x="132.08" y="91.44"/>
</segment>
</net>
<net name="N$10" class="0">
<segment>
<pinref part="Q2" gate="G$1" pin="D"/>
<wire x1="147.32" y1="96.52" x2="149.86" y2="96.52" width="0.1524" layer="91"/>
<wire x1="149.86" y1="96.52" x2="149.86" y2="124.46" width="0.1524" layer="91"/>
<pinref part="L1" gate="G$1" pin="2"/>
<wire x1="142.24" y1="124.46" x2="149.86" y2="124.46" width="0.1524" layer="91"/>
<pinref part="D2" gate="G$1" pin="A"/>
<wire x1="157.48" y1="124.46" x2="149.86" y2="124.46" width="0.1524" layer="91"/>
<junction x="149.86" y="124.46"/>
</segment>
</net>
<net name="N$6" class="0">
<segment>
<pinref part="U1" gate="G$1" pin="INVIN"/>
<wire x1="109.22" y1="99.06" x2="114.3" y2="99.06" width="0.1524" layer="91"/>
<wire x1="114.3" y1="99.06" x2="114.3" y2="68.58" width="0.1524" layer="91"/>
<wire x1="114.3" y1="68.58" x2="160.02" y2="68.58" width="0.1524" layer="91"/>
<wire x1="160.02" y1="68.58" x2="160.02" y2="101.6" width="0.1524" layer="91"/>
<wire x1="160.02" y1="101.6" x2="170.18" y2="101.6" width="0.1524" layer="91"/>
<pinref part="R5" gate="G$1" pin="1"/>
<wire x1="170.18" y1="101.6" x2="170.18" y2="109.22" width="0.1524" layer="91"/>
<pinref part="R6" gate="G$1" pin="2"/>
<wire x1="170.18" y1="101.6" x2="170.18" y2="96.52" width="0.1524" layer="91"/>
<junction x="170.18" y="101.6"/>
</segment>
</net>
<net name="N$2" class="0">
<segment>
<pinref part="R5" gate="G$1" pin="2"/>
<wire x1="170.18" y1="119.38" x2="170.18" y2="124.46" width="0.1524" layer="91"/>
<pinref part="D2" gate="G$1" pin="C"/>
<wire x1="170.18" y1="124.46" x2="162.56" y2="124.46" width="0.1524" layer="91"/>
<pinref part="L2" gate="G$1" pin="1"/>
<wire x1="170.18" y1="124.46" x2="182.88" y2="124.46" width="0.1524" layer="91"/>
<junction x="170.18" y="124.46"/>
<pinref part="C3" gate="G$1" pin="+"/>
<wire x1="182.88" y1="124.46" x2="187.96" y2="124.46" width="0.1524" layer="91"/>
<wire x1="182.88" y1="124.46" x2="182.88" y2="96.52" width="0.1524" layer="91"/>
<junction x="182.88" y="124.46"/>
</segment>
</net>
<net name="N$9" class="0">
<segment>
<pinref part="R6" gate="G$1" pin="1"/>
<pinref part="R7" gate="G$1" pin="2"/>
<wire x1="170.18" y1="86.36" x2="170.18" y2="81.28" width="0.1524" layer="91"/>
</segment>
</net>
<net name="+24V" class="0">
<segment>
<pinref part="C4" gate="G$1" pin="+"/>
<wire x1="205.74" y1="96.52" x2="205.74" y2="124.46" width="0.1524" layer="91"/>
<pinref part="L2" gate="G$1" pin="2"/>
<wire x1="205.74" y1="124.46" x2="200.66" y2="124.46" width="0.1524" layer="91"/>
<junction x="205.74" y="124.46"/>
<pinref part="P+2" gate="1" pin="+24V"/>
<wire x1="205.74" y1="124.46" x2="205.74" y2="134.62" width="0.1524" layer="91"/>
<wire x1="205.74" y1="124.46" x2="220.98" y2="124.46" width="0.1524" layer="91"/>
<wire x1="220.98" y1="124.46" x2="220.98" y2="99.06" width="0.1524" layer="91"/>
<pinref part="CN1" gate="G$1" pin="1"/>
<wire x1="220.98" y1="99.06" x2="228.6" y2="99.06" width="0.1524" layer="91"/>
</segment>
</net>
</nets>
</sheet>
</sheets>
</schematic>
</drawing>
</eagle>
